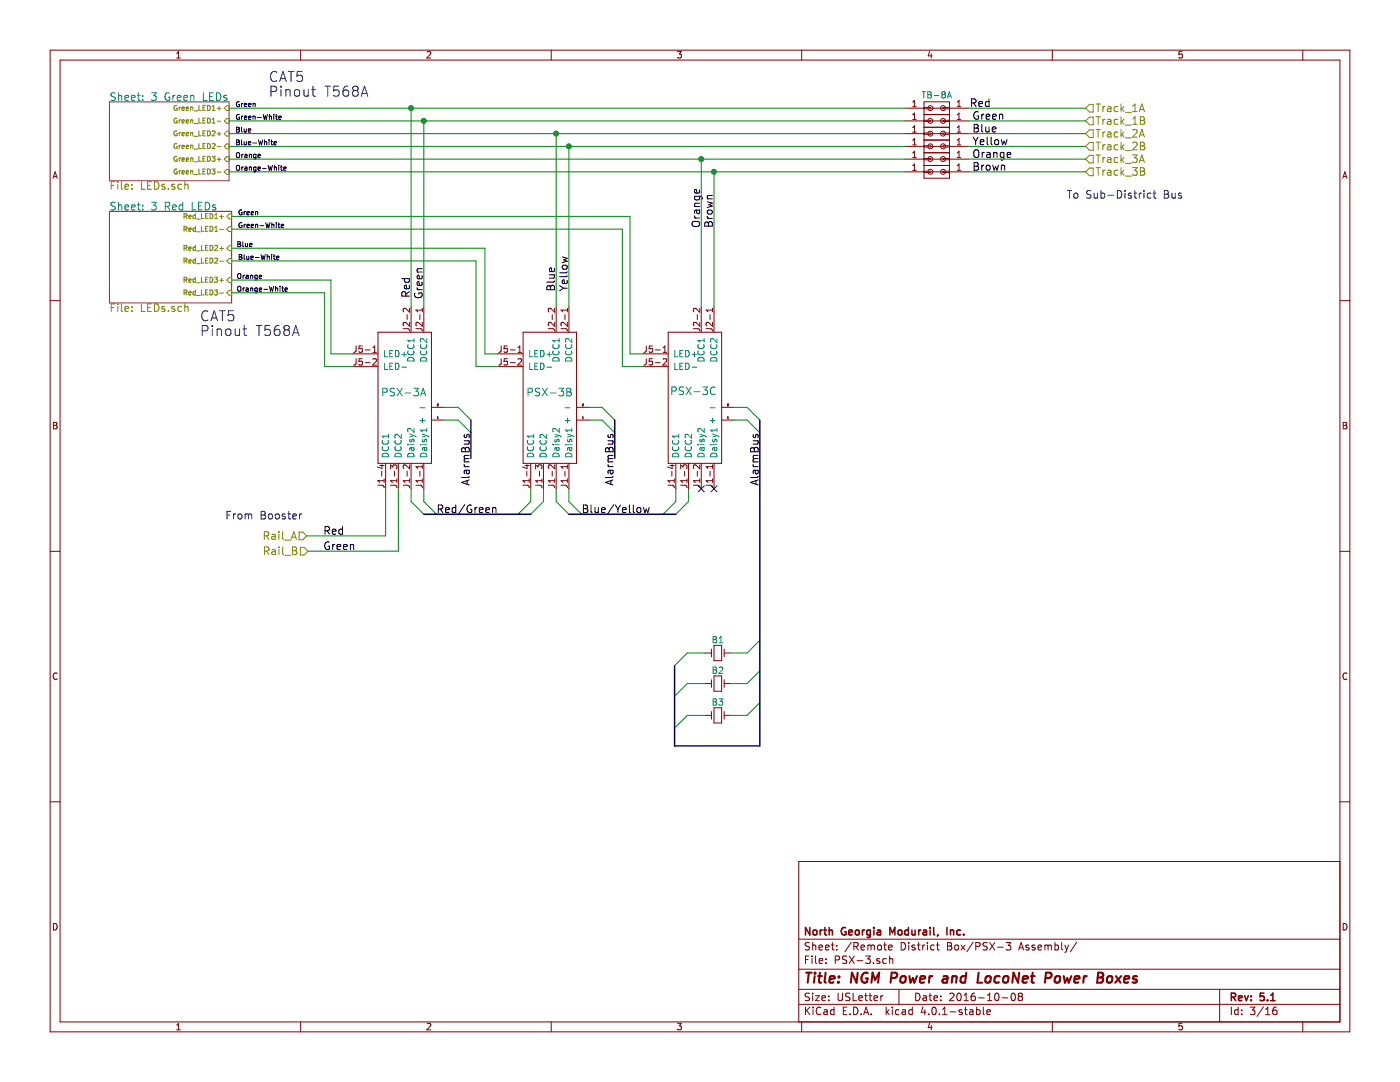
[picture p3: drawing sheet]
EESchema Schematic File Version 2
LIBS:NGM Power Box-rescue
LIBS:power
LIBS:device
LIBS:transistors
LIBS:conn
LIBS:linear
LIBS:regul
LIBS:74xx
LIBS:cmos4000
LIBS:adc-dac
LIBS:memory
LIBS:xilinx
LIBS:microcontrollers
LIBS:dsp
LIBS:microchip
LIBS:analog_switches
LIBS:motorola
LIBS:texas
LIBS:intel
LIBS:audio
LIBS:interface
LIBS:digital-audio
LIBS:philips
LIBS:display
LIBS:cypress
LIBS:siliconi
LIBS:opto
LIBS:atmel
LIBS:contrib
LIBS:valves
LIBS:ngm_components
LIBS:Symbols_Transformer-Diskrete_RevA
LIBS:m-junction_box
LIBS:NGM-Custom
LIBS:relay_3pdt
LIBS:NGM Power Box-cache
EELAYER 25 0
EELAYER END
$Descr USLetter 11000 8500
encoding utf-8
Sheet 3 16
Title "NGM Power and LocoNet Power Boxes"
Date "2016-10-08"
Rev "5.1"
Comp "North Georgia Modurail, Inc."
Comment1 ""
Comment2 ""
Comment3 ""
Comment4 ""
$EndDescr
$Comp
L PSX-4 PSX?
U 1 1
P 4530 3640
AR Path="/57F776D5/57F77AAE" Ref="PSX?"  Part="1" 
AR Path="/57C1C56F/57F80E5A/57F77AAE" Ref="PSX?"  Part="1" 
AR Path="/57EBE249/57F943E9/57F77AAE" Ref="PSX?"  Part="1" 
AR Path="/57F1B72E/57FA908E/57F77AAE" Ref="PSX?"  Part="1" 
F 0 "PSX?" H 4560 4120 60  0001 L CNN
F 1 "PSX-3B" V 5090 3670 60  0000 L CNN
F 2 "" H 4520 3630 60  0000 C CNN
F 3 "" H 4520 3630 60  0000 C CNN
	1    4530 3640
	0    -1   -1   0   
$EndComp
$Comp
L PSX-4 PSX?
U 1 1
P 5670 3640
AR Path="/57F776D5/57F77AAF" Ref="PSX?"  Part="1" 
AR Path="/57C1C56F/57F80E5A/57F77AAF" Ref="PSX?"  Part="1" 
AR Path="/57EBE249/57F943E9/57F77AAF" Ref="PSX?"  Part="1" 
AR Path="/57F1B72E/57FA908E/57F77AAF" Ref="PSX?"  Part="1" 
F 0 "PSX?" H 5700 4120 60  0001 L CNN
F 1 "PSX-3C" V 6240 3680 60  0000 L CNN
F 2 "" H 5660 3630 60  0000 C CNN
F 3 "" H 5660 3630 60  0000 C CNN
	1    5670 3640
	0    -1   -1   0   
$EndComp
$Comp
L PSX-4 PSX?
U 1 1
P 3390 3640
AR Path="/57F776D5/57F77AB1" Ref="PSX?"  Part="1" 
AR Path="/57C1C56F/57F80E5A/57F77AB1" Ref="PSX?"  Part="1" 
AR Path="/57EBE249/57F943E9/57F77AB1" Ref="PSX?"  Part="1" 
AR Path="/57F1B72E/57FA908E/57F77AB1" Ref="PSX?"  Part="1" 
F 0 "PSX?" H 3420 4120 60  0001 L CNN
F 1 "PSX-3A" V 3950 3680 60  0000 L CNN
F 2 "" H 3380 3630 60  0000 C CNN
F 3 "" H 3380 3630 60  0000 C CNN
	1    3390 3640
	0    -1   -1   0   
$EndComp
Entry Wire Line
	3230 3940 3330 4040
Entry Wire Line
	3330 3940 3430 4040
Entry Wire Line
	4370 3940 4470 4040
Entry Wire Line
	4470 3940 4570 4040
Entry Wire Line
	4070 4040 4170 3940
Entry Wire Line
	4170 4040 4270 3940
Entry Wire Line
	5210 4040 5310 3940
Entry Wire Line
	5310 4040 5410 3940
NoConn ~ 5510 3840
NoConn ~ 5610 3840
Entry Wire Line
	3600 3200 3700 3300
Entry Wire Line
	3600 3300 3700 3400
Entry Wire Line
	4730 3200 4830 3300
Entry Wire Line
	4730 3300 4830 3400
Entry Wire Line
	5870 3300 5970 3400
Entry Wire Line
	5870 3200 5970 3300
Text Label 5970 3400 3    60   ~ 0
AlarmBus
Text Label 4830 3400 3    60   ~ 0
AlarmBus
Text Label 3700 3400 3    60   ~ 0
AlarmBus
Text Label 1860 2200 0    39   ~ 0
Orange
Text Label 3230 2340 1    60   ~ 0
Red
Text Label 3330 2350 1    60   ~ 0
Green
Text Label 4370 2290 1    60   ~ 0
Blue
Text Label 4470 2290 1    60   ~ 0
Yellow
Text Label 5510 1790 1    60   ~ 0
Orange
Text Label 5610 1790 1    60   ~ 0
Brown
Text Label 4570 4040 0    60   ~ 0
Blue/Yellow
Text Label 3430 4040 0    60   ~ 0
Red/Green
Text Label 1870 1700 0    39   ~ 0
Green
Text Label 1860 1950 0    39   ~ 0
Blue
Text Label 1850 850  0    39   ~ 0
Green
Text Label 1850 1050 0    39   ~ 0
Blue
Text Label 1850 1250 0    39   ~ 0
Orange
$Comp
L TBLOCK TB?
U 1 1
P 7360 900
AR Path="/57F776D5/57F77AC7" Ref="TB?"  Part="1" 
AR Path="/57C1C56F/57F80E5A/57F77AC7" Ref="TB-8"  Part="1" 
AR Path="/57EBE249/57F943E9/57F77AC7" Ref="TB-8"  Part="1" 
AR Path="/57F1B72E/57FA908E/57F77AC7" Ref="TB-8"  Part="1" 
F 0 "TB-8" H 7360 1050 50  0000 C CNN
F 1 "TBLOCK" H 7380 1120 50  0001 C CNN
F 2 "" H 7360 -550 50  0000 C CNN
F 3 "" H 7360 -550 50  0000 C CNN
	1    7360 900 
	1    0    0    -1  
$EndComp
$Comp
L TBLOCK TB?
U 1 1
P 7360 1000
AR Path="/57F776D5/57F77AC8" Ref="TB?"  Part="1" 
AR Path="/57C1C56F/57F80E5A/57F77AC8" Ref="TB?"  Part="1" 
AR Path="/57EBE249/57F943E9/57F77AC8" Ref="TB?"  Part="1" 
AR Path="/57F1B72E/57FA908E/57F77AC8" Ref="TB?"  Part="1" 
F 0 "TB?" H 7360 1150 50  0001 C CNN
F 1 "TBLOCK" H 7380 1220 50  0001 C CNN
F 2 "" H 7360 -450 50  0000 C CNN
F 3 "" H 7360 -450 50  0000 C CNN
	1    7360 1000
	1    0    0    -1  
$EndComp
$Comp
L TBLOCK TB?
U 1 1
P 7360 1100
AR Path="/57F776D5/57F77AC9" Ref="TB?"  Part="1" 
AR Path="/57C1C56F/57F80E5A/57F77AC9" Ref="TB?"  Part="1" 
AR Path="/57EBE249/57F943E9/57F77AC9" Ref="TB?"  Part="1" 
AR Path="/57F1B72E/57FA908E/57F77AC9" Ref="TB?"  Part="1" 
F 0 "TB?" H 7360 1250 50  0001 C CNN
F 1 "TBLOCK" H 7380 1320 50  0001 C CNN
F 2 "" H 7360 -350 50  0000 C CNN
F 3 "" H 7360 -350 50  0000 C CNN
	1    7360 1100
	1    0    0    -1  
$EndComp
$Comp
L TBLOCK TB?
U 1 1
P 7360 1200
AR Path="/57F776D5/57F77ACA" Ref="TB?"  Part="1" 
AR Path="/57C1C56F/57F80E5A/57F77ACA" Ref="TB?"  Part="1" 
AR Path="/57EBE249/57F943E9/57F77ACA" Ref="TB?"  Part="1" 
AR Path="/57F1B72E/57FA908E/57F77ACA" Ref="TB?"  Part="1" 
F 0 "TB?" H 7360 1350 50  0001 C CNN
F 1 "TBLOCK" H 7380 1420 50  0001 C CNN
F 2 "" H 7360 -250 50  0000 C CNN
F 3 "" H 7360 -250 50  0000 C CNN
	1    7360 1200
	1    0    0    -1  
$EndComp
$Comp
L TBLOCK TB?
U 1 1
P 7360 1300
AR Path="/57F776D5/57F77ACB" Ref="TB?"  Part="1" 
AR Path="/57C1C56F/57F80E5A/57F77ACB" Ref="TB?"  Part="1" 
AR Path="/57EBE249/57F943E9/57F77ACB" Ref="TB?"  Part="1" 
AR Path="/57F1B72E/57FA908E/57F77ACB" Ref="TB?"  Part="1" 
F 0 "TB?" H 7360 1450 50  0001 C CNN
F 1 "TBLOCK" H 7380 1520 50  0001 C CNN
F 2 "" H 7360 -150 50  0000 C CNN
F 3 "" H 7360 -150 50  0000 C CNN
	1    7360 1300
	1    0    0    -1  
$EndComp
$Comp
L TBLOCK TB?
U 1 1
P 7360 1400
AR Path="/57F776D5/57F77ACC" Ref="TB?"  Part="1" 
AR Path="/57C1C56F/57F80E5A/57F77ACC" Ref="TB?"  Part="1" 
AR Path="/57EBE249/57F943E9/57F77ACC" Ref="TB?"  Part="1" 
AR Path="/57F1B72E/57FA908E/57F77ACC" Ref="TB?"  Part="1" 
F 0 "TB?" H 7360 1550 50  0001 C CNN
F 1 "TBLOCK" H 7380 1620 50  0001 C CNN
F 2 "" H 7360 -50 50  0000 C CNN
F 3 "" H 7360 -50 50  0000 C CNN
	1    7360 1400
	1    0    0    -1  
$EndComp
$Sheet
S 860  800  940  620 
U 57F7C962
F0 "3 Green LEDs" 60
F1 "LEDs.sch" 60
F2 "Green_LED1+" I R 1800 850 39 
F3 "Green_LED2+" I R 1800 1050 39 
F4 "Green_LED3+" I R 1800 1250 39 
F5 "Green_LED1-" I R 1800 950 39 
F6 "Green_LED2-" I R 1800 1150 39 
F7 "Green_LED3-" I R 1800 1350 39 
$EndSheet
Text HLabel 2410 4210 0    60   Input ~ 0
Rail_A
Text HLabel 2420 4330 0    60   Input ~ 0
Rail_B
$Comp
L Crystal_Small B1
U 1 1
P 5640 5130
AR Path="/57EBE249/57F943E9/57F85365" Ref="B1"  Part="1" 
AR Path="/57C1C56F/57F80E5A/57F85365" Ref="B1"  Part="1" 
AR Path="/57F1B72E/57FA908E/57F85365" Ref="B1"  Part="1" 
F 0 "B1" H 5640 5230 50  0000 C CNN
F 1 "Piezo" H 5640 5030 50  0001 C CNN
F 2 "" H 5640 5130 50  0000 C CNN
F 3 "" H 5640 5130 50  0000 C CNN
	1    5640 5130
	1    0    0    -1  
$EndComp
$Comp
L Crystal_Small B2
U 1 1
P 5640 5370
AR Path="/57EBE249/57F943E9/57F8557A" Ref="B2"  Part="1" 
AR Path="/57C1C56F/57F80E5A/57F8557A" Ref="B2"  Part="1" 
AR Path="/57F1B72E/57FA908E/57F8557A" Ref="B2"  Part="1" 
F 0 "B2" H 5640 5470 50  0000 C CNN
F 1 "Piezo" H 5640 5270 50  0001 C CNN
F 2 "" H 5640 5370 50  0000 C CNN
F 3 "" H 5640 5370 50  0000 C CNN
	1    5640 5370
	1    0    0    -1  
$EndComp
$Comp
L Crystal_Small B3
U 1 1
P 5640 5620
AR Path="/57EBE249/57F943E9/57F855A1" Ref="B3"  Part="1" 
AR Path="/57C1C56F/57F80E5A/57F855A1" Ref="B3"  Part="1" 
AR Path="/57F1B72E/57FA908E/57F855A1" Ref="B3"  Part="1" 
F 0 "B3" H 5640 5720 50  0000 C CNN
F 1 "Piezo" H 5640 5520 50  0001 C CNN
F 2 "" H 5640 5620 50  0000 C CNN
F 3 "" H 5640 5620 50  0000 C CNN
	1    5640 5620
	1    0    0    -1  
$EndComp
Entry Wire Line
	5870 5130 5970 5030
Entry Wire Line
	5870 5370 5970 5270
Entry Wire Line
	5870 5620 5970 5520
Entry Wire Line
	5300 5230 5400 5130
Entry Wire Line
	5300 5470 5400 5370
Entry Wire Line
	5300 5720 5400 5620
Text HLabel 8530 850  2    60   Input ~ 0
Track_1A
Text HLabel 8530 950  2    60   Input ~ 0
Track_1B
Text HLabel 8530 1050 2    60   Input ~ 0
Track_2A
Text HLabel 8530 1150 2    60   Input ~ 0
Track_2B
Text HLabel 8530 1250 2    60   Input ~ 0
Track_3A
Text HLabel 8530 1350 2    60   Input ~ 0
Track_3B
Text Label 7620 850  0    60   ~ 0
Red
Text Label 7640 950  0    60   ~ 0
Green
Text Label 7640 1050 0    60   ~ 0
Blue
Text Label 7640 1150 0    60   ~ 0
Yellow
Text Label 7640 1250 0    60   ~ 0
Orange
Text Label 7640 1350 0    60   ~ 0
Brown
Text Notes 8380 1570 0    60   ~ 0
To Sub-District Bus
Text Notes 1770 4090 0    60   ~ 0
From Booster
Text Notes 2110 770  0    79   ~ 0
CAT5\nPinout T568A
$Sheet
S 860  1660 960  720 
U 57F8CCA5
F0 "3 Red LEDs" 60
F1 "LEDs.sch" 60
F2 "Red_LED2+" I R 1820 1950 39 
F3 "Red_LED1+" I R 1820 1700 39 
F4 "Red_LED3+" I R 1820 2200 39 
F5 "Red_LED1-" I R 1820 1800 39 
F6 "Red_LED2-" I R 1820 2050 39 
F7 "Red_LED3-" I R 1820 2300 39 
$EndSheet
Text Label 1870 1800 0    39   ~ 0
Green-White
Text Label 1870 2050 0    39   ~ 0
Blue-White
Text Label 1860 2300 0    39   ~ 0
Orange-White
Text Label 2540 4330 0    60   ~ 0
Green
Text Label 2540 4210 0    60   ~ 0
Red
Text Notes 1570 2650 0    79   ~ 0
CAT5\nPinout T568A
Wire Wire Line
	3230 3840 3230 3940
Wire Wire Line
	3330 3840 3330 3940
Wire Wire Line
	4170 3840 4170 3940
Wire Wire Line
	4270 3840 4270 3940
Wire Wire Line
	4370 3840 4370 3940
Wire Wire Line
	4470 3840 4470 3940
Wire Bus Line
	3330 4040 4170 4040
Wire Wire Line
	5310 3840 5310 3940
Wire Wire Line
	5410 3840 5410 3940
Wire Bus Line
	4470 4040 5310 4040
Wire Wire Line
	3490 3200 3600 3200
Wire Wire Line
	3490 3300 3600 3300
Wire Wire Line
	4630 3200 4730 3200
Wire Wire Line
	4630 3300 4730 3300
Wire Wire Line
	5770 3200 5870 3200
Wire Wire Line
	5770 3300 5870 3300
Wire Bus Line
	3700 3300 3700 3600
Wire Bus Line
	4830 3300 4830 3600
Wire Wire Line
	2550 2880 2770 2880
Wire Wire Line
	2770 2780 2600 2780
Wire Wire Line
	3910 2780 3810 2780
Wire Wire Line
	3740 2880 3910 2880
Wire Wire Line
	4890 2880 5050 2880
Wire Wire Line
	5050 2780 4950 2780
Wire Wire Line
	5610 1350 5610 2410
Wire Wire Line
	5510 2410 5510 1250
Wire Wire Line
	1800 1250 7110 1250
Wire Wire Line
	4470 1150 4470 2410
Wire Wire Line
	4370 2410 4370 1050
Wire Wire Line
	1800 1050 7110 1050
Wire Wire Line
	3330 950  3330 2410
Wire Wire Line
	3230 2410 3230 850 
Wire Wire Line
	1800 850  7110 850 
Connection ~ 3230 850 
Connection ~ 4370 1050
Connection ~ 5510 1250
Wire Wire Line
	1800 950  7110 950 
Wire Wire Line
	1800 1150 7110 1150
Wire Wire Line
	1800 1350 7110 1350
Wire Wire Line
	3030 3840 3030 4210
Wire Wire Line
	3030 4210 2410 4210
Wire Wire Line
	3130 3840 3130 4330
Wire Wire Line
	3130 4330 2420 4330
Wire Wire Line
	5870 5620 5740 5620
Wire Wire Line
	5740 5370 5870 5370
Wire Wire Line
	5870 5130 5740 5130
Wire Wire Line
	5540 5130 5400 5130
Wire Wire Line
	5540 5370 5400 5370
Wire Wire Line
	5540 5620 5400 5620
Wire Bus Line
	5300 5230 5300 5860
Wire Bus Line
	5300 5860 5970 5860
Wire Bus Line
	5970 5860 5970 3300
Wire Wire Line
	7610 850  8530 850 
Wire Wire Line
	8530 950  7610 950 
Wire Wire Line
	7610 1050 8530 1050
Wire Wire Line
	8530 1150 7610 1150
Wire Wire Line
	7610 1250 8530 1250
Wire Wire Line
	8530 1350 7610 1350
Connection ~ 3330 950 
Connection ~ 4470 1150
Connection ~ 5610 1350
Text Label 1850 950  0    39   ~ 0
Green-White
Text Label 1850 1150 0    39   ~ 0
Blue-White
Text Label 1850 1350 0    39   ~ 0
Orange-White
Wire Wire Line
	1820 1700 4950 1700
Wire Wire Line
	4950 1700 4950 2780
Wire Wire Line
	4890 2880 4890 1800
Wire Wire Line
	4890 1800 1820 1800
Wire Wire Line
	1820 1950 3810 1950
Wire Wire Line
	3810 1950 3810 2780
Wire Wire Line
	3740 2880 3740 2050
Wire Wire Line
	3740 2050 1820 2050
Wire Wire Line
	1820 2200 2600 2200
Wire Wire Line
	2600 2200 2600 2780
Wire Wire Line
	2550 2880 2550 2300
Wire Wire Line
	2550 2300 1820 2300
$EndSCHEMATC
